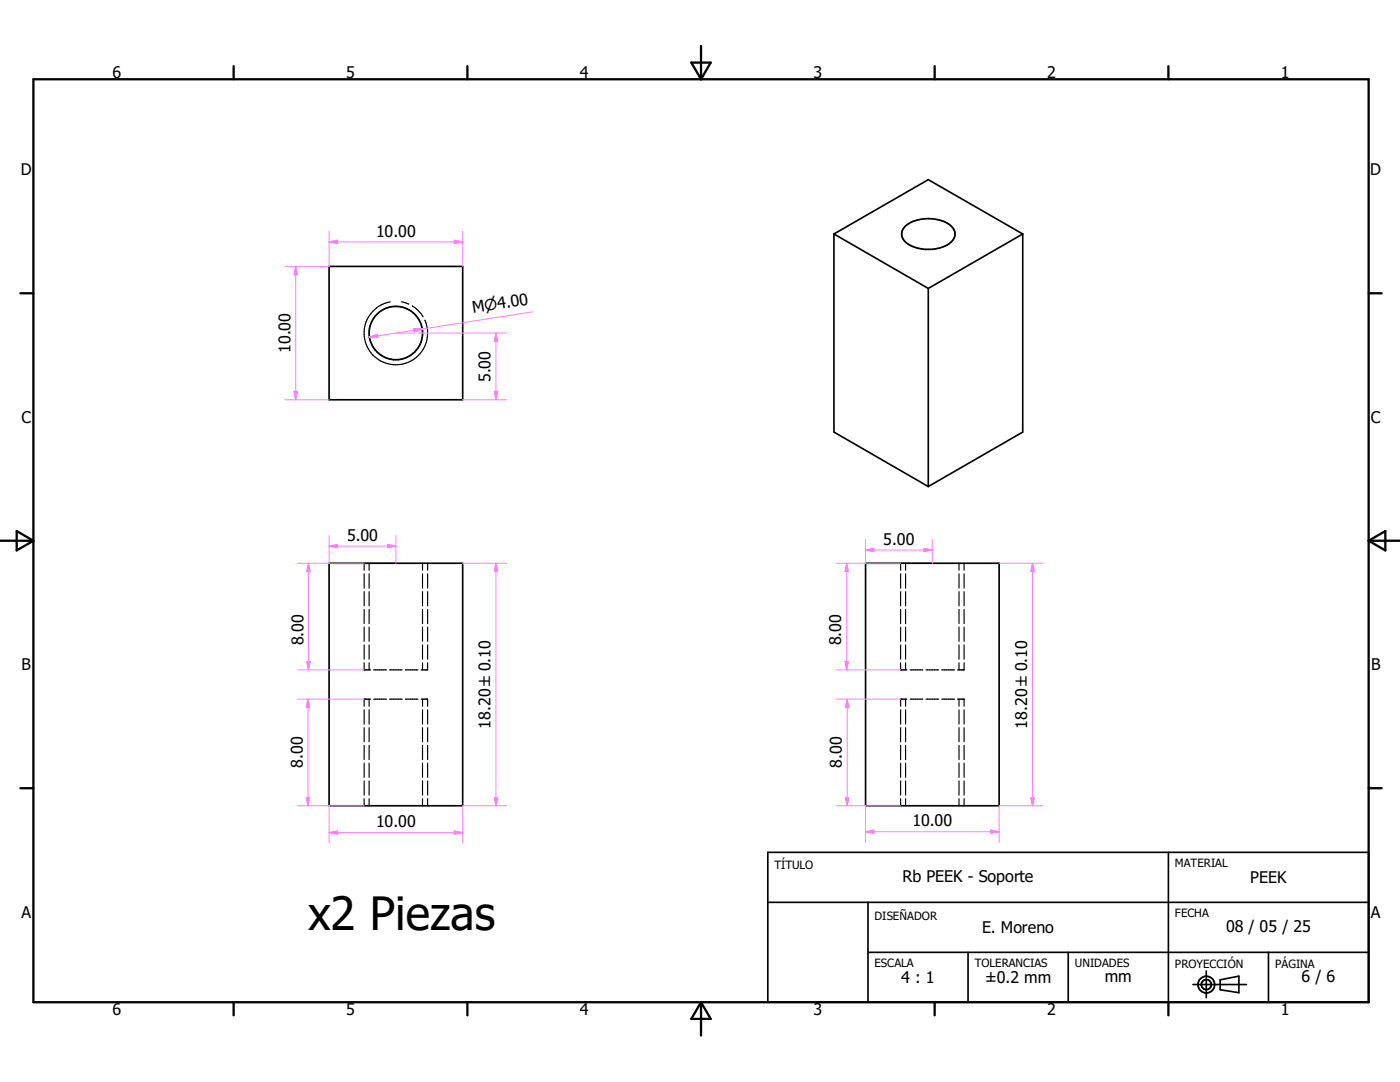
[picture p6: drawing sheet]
<svg xmlns="http://www.w3.org/2000/svg" width="279mm" height="216mm" viewBox="0 0 279 216" stroke-linecap="round" stroke-linejoin="round" font-family="sans-serif">
<g fill="none" stroke="#000" stroke-width=".33">
<path d="M65.7 53.2h26.6v26.6h-26.6zM166.4 46.7v39.5l18.9 10.9M166.4 46.7l18.9 10.9M166.4 46.7l18.9-10.9 18.8 10.9M180.7 45.2a7.6 7.6 0 0 1 9.2 0 2.12 2.12 0 0 1-.5 3.5 7.9 7.9 0 0 1-8.7-.5 2.01 2.01 0 0 1 0-3zM185.3 57.6v39.5M204.1 46.7v39.5l-18.8 10.9M204.1 46.7l-18.8 10.9M65.7 112.4h26.6v48.4h-26.6zM172.7 112.4h26.7v48.4h-26.7zM153.2 170.1h119.9v29.9h-119.9zM233.2 170.1v29.9"/>
<path d="M153.2 180.1h119.9M173.2 190h99.9M173.2 180.1v19.9M193.2 190v10M213.2 190v10M238.1 196.5h10.6M240.7 193.8v5.3M243.5 195.5l3.7-.7v3.3l-3.7-.6zM253.1 190v10"/>
<circle cx="79" cy="66.5" r="5.3"/>
<circle cx="240.7" cy="196.5" r="1.66"/>
<circle cx="240.8" cy="196.5" r=".99"/>
</g>
<g fill="none" stroke="#000" stroke-width=".23">
<path d="M77.9 60.2a6.3 6.3 0 0 0-5 7.9 6.3 6.3 0 0 0 8.2 4.3 6.3 6.3 0 0 0 3.7-8.5M80.1 60.2l1.5 .5M82.3 61a6.6 6.6 0 0 1 2.1 2.2M72.7 112.4v1.4M72.7 114.5v2.8M72.7 118.1v2.8M73.7 112.4v1.4M73.7 114.5v2.8M73.7 118.1v2.8M84.3 112.4v1.4M84.3 114.5v2.8M84.3 118.1v2.8"/>
<path d="M85.3 112.4v1.4M85.3 114.5v2.8M85.3 118.1v2.8M179.7 112.4v1.4M179.7 114.5v2.8M179.7 118.1v2.8M180.7 112.4v1.4M180.7 114.5v2.8M180.7 118.1v2.8M191.4 112.4v1.4M191.4 114.5v2.8M191.4 118.1v2.8"/>
<path d="M192.4 112.4v1.4M192.4 114.5v2.8M192.4 118.1v2.8M72.7 139.5h.1M72.7 133.7h.1M72.7 121.6v2.8M72.7 125.1v2.9M72.7 128.7v2.8M72.7 132.2v1.5M72.7 139.5v1.4M72.7 139.5h1.2M72.7 133.7h1.2"/>
<path d="M73.7 121.6v2.8M73.7 125.1v2.9M73.7 128.7v2.8M73.7 132.2v1.5M73.7 139.5v1.4M74.6 139.5h2.5M74.6 133.7h2.5M77.7 139.5h2.6M77.7 133.7h2.6M80.9 139.5h2.5M80.9 133.7h2.5M84.1 139.5h1.2v1.4"/>
<path d="M84.3 121.6v2.8M84.3 125.1v2.9M84.3 128.7v2.8M84.3 132.2v1.5M84.3 139.5v1.4M85.3 121.6v2.8M85.3 125.1v2.9M85.3 128.7v2.8M85.3 132.2v1.5h-1.2M179.7 139.5h.1M179.7 133.7h.1M179.7 139.5h1.3"/>
<path d="M179.7 133.7h1.3M179.7 121.6v2.8M179.7 125.1v2.9M179.7 128.7v2.8M179.7 132.2v1.5M179.7 139.5v1.4M180.7 121.6v2.8M180.7 125.1v2.9M180.7 128.7v2.8M180.7 132.2v1.5M180.7 139.5v1.4M181.6 139.5h2.6"/>
<path d="M181.6 133.7h2.6M184.8 139.5h2.5M184.8 133.7h2.5M188 139.5h2.5M188 133.7h2.5M191.1 139.5h1.3v1.4M191.4 121.6v2.8M191.4 125.1v2.9M191.4 128.7v2.8M191.4 132.2v1.5M191.4 139.5v1.4M192.4 132.2v1.5h-1.3"/>
<path d="M192.4 121.6v2.8M192.4 125.1v2.9M192.4 128.7v2.8M72.7 141.6v2.9M72.7 145.2v2.8M72.7 148.7v2.9M72.7 152.3v2.8M72.7 155.8v2.8M72.7 159.4v1.4M73.7 141.6v2.9M73.7 145.2v2.8M73.7 148.7v2.9"/>
<path d="M73.7 152.3v2.8M73.7 155.8v2.8M73.7 159.4v1.4M84.3 141.6v2.9M84.3 145.2v2.8M84.3 148.7v2.9M84.3 152.3v2.8M84.3 155.8v2.8M84.3 159.4v1.4M85.3 141.6v2.9M85.3 145.2v2.8M85.3 148.7v2.9"/>
<path d="M85.3 152.3v2.8M85.3 155.8v2.8M85.3 159.4v1.4M179.7 141.6v2.9M179.7 145.2v2.8M179.7 148.7v2.9M179.7 152.3v2.8M179.7 155.8v2.8M179.7 159.4v1.4M180.7 141.6v2.9M180.7 145.2v2.8M180.7 148.7v2.9"/>
<path d="M180.7 152.3v2.8M180.7 155.8v2.8M180.7 159.4v1.4M191.4 141.6v2.9M191.4 145.2v2.8M191.4 148.7v2.9M191.4 152.3v2.8M191.4 155.8v2.8M191.4 159.4v1.4M192.4 141.6v2.9M192.4 145.2v2.8M192.4 148.7v2.9"/>
<path d="M192.4 152.3v2.8M192.4 155.8v2.8M192.4 159.4v1.4"/>
</g>
<g fill="none" stroke="#000" stroke-width=".46">
<path d="M6.7 15.8h266.4v184.2h-266.4zM46.6 13.2v2.6M93.3 13.2v2.6M138 12.5h3.8l-1.9 3.3zM139.9 9.2v6.6M186.5 13.2v2.6M233.2 13.2v2.6M4.1 58.5h2.6M273.1 58.5h2.6M0 107.9h6.7M3.3 106l3.4 1.9-3.4 1.9zM273.1 107.9h6.3"/>
<path d="M273.1 107.9l3.4-1.9v3.8zM4.1 157.3h2.6M273.1 157.3h2.6M46.6 200v2.6M93.3 200v2.6M139.9 200v6.6M139.9 200l1.9 3.3h-3.8zM186.5 200v2.6M233.2 200v2.6"/>
</g>
<path d="M65.7 112.4h13.3M172.7 112.4h13.4" fill="none" stroke="#000" stroke-width=".2"/>
<g fill="none" stroke="#ff80ff" stroke-width=".2">
<path d="M59 53.2v26.6M59 53.2l.3 1.6h-.6zM65.7 46.1v7.1h-8.8M65.7 48.3h26.6M65.7 48.3l1.6-.4v.7zM90.7 47.9l1.6 .4-1.6 .3zM92.3 46.1v7.1M56.9 79.8h8.8M58.7 78.1h.6l-.3 1.7zM73.7 67.3l1.6-.6 .1 .7zM79 66.5h3.8M82.6 65.6l1.7 .1-1.6 .5z"/>
<path d="M83.3 66.5h17.8M92.3 79.8h8.8M98.6 78.1h.7l-.3 1.7zM99 66.5v13.3M99 66.5l.3 1.6h-.7zM106.3 62.2l-32.6 5.1M59.4 112.4h13.3M61.6 112.4l.3 1.6h-.7zM61.6 112.4v21.3M65.7 109l1.6-.4v.7zM65.7 106.9v5.5M65.7 109h13.3"/>
<path d="M77.3 108.6l1.7 .4-1.7 .3zM79 106.9v5.5M92.3 112.4h8.8M99 112.4l.3 1.6h-.7zM99 112.4v48.4M166.9 112.4h12.8M169 112.4l.3 1.6h-.7zM169 112.4v21.3M172.7 109.8l1.7-.4v.7zM172.7 107.6v4.8M172.7 109.8h13.4M184.4 109.4l1.7 .4-1.7 .3z"/>
<path d="M186.1 107.6v4.8M199.4 112.4h8.8M206.1 112.4v48.4M206.1 112.4l.3 1.6h-.7zM59.3 139.5h13.4M59.4 133.7h13.3M61.2 132h.7l-.3 1.7zM61.5 139.5v21.3M61.5 139.5l.3 1.7h-.7zM166.9 133.7h12.8M166.9 139.5h12.8M168.6 132h.7l-.3 1.7z"/>
<path d="M169.1 139.5l.3 1.7h-.7zM169.1 139.5v21.3M61.1 159.1h.7l-.3 1.7zM98.6 159.1h.7l-.3 1.7zM168.7 159.1h.7l-.3 1.7zM205.7 159.1h.7l-.3 1.7zM59.3 160.8h13.4M65.7 166.1l1.6-.3v.7zM65.7 160.8v7.4M65.7 166.1h26.6M90.7 165.8l1.6 .3-1.6 .4zM101.1 160.8h-8.8v7.4"/>
<path d="M166.9 160.8h12.8M172.7 166h26.7M172.7 166l1.7-.4v.7zM172.7 160.8v7.3M197.7 165.6l1.7 .4-1.7 .3zM208.2 160.8h-8.8v7.3"/>
</g>
<g fill="#ff80ff" stroke="#ff80ff" stroke-width=".2">
<path d="M59 53.2l.3 1.6h-.6z"/>
<path d="M58.7 78.1h.6l-.3 1.7z"/>
<path d="M65.7 48.3l1.6-.4v.7z"/>
<path d="M90.7 47.9l1.6 .4-1.6 .3z"/>
<path d="M205.7 159.1h.7l-.3 1.7z"/>
<path d="M206.1 112.4l.3 1.6h-.7z"/>
<path d="M172.7 166l1.7-.4v.7z"/>
<path d="M197.7 165.6l1.7 .4-1.7 .3z"/>
<path d="M99 112.4l.3 1.6h-.7z"/>
<path d="M98.6 159.1h.7l-.3 1.7z"/>
<path d="M65.7 166.1l1.6-.3v.7z"/>
<path d="M90.7 165.8l1.6 .3-1.6 .4z"/>
<path d="M61.6 112.4l.3 1.6h-.7z"/>
<path d="M61.2 132h.7l-.3 1.7z"/>
<path d="M169 112.4l.3 1.6h-.7z"/>
<path d="M168.6 132h.7l-.3 1.7z"/>
<path d="M82.6 65.6l1.7 .1-1.6 .5z"/>
<path d="M73.7 67.3l1.6-.6 .1 .7z"/>
<path d="M98.6 78.1h.7l-.3 1.7z"/>
<path d="M99 66.5l.3 1.6h-.7z"/>
<path d="M65.7 109l1.6-.4v.7z"/>
<path d="M77.3 108.6l1.7 .4-1.7 .3z"/>
<path d="M172.7 109.8l1.7-.4v.7z"/>
<path d="M184.4 109.4l1.7 .4-1.7 .3z"/>
<path d="M61.5 139.5l.3 1.7h-.7z"/>
<path d="M61.1 159.1h.7l-.3 1.7z"/>
<path d="M169.1 139.5l.3 1.7h-.7z"/>
<path d="M168.7 159.1h.7l-.3 1.7z"/>
</g>
<text font-size="9.1" x="61.5" y="185.6">x2 Piezas</text>
<g font-size="3.2">
<text x="22.5" y="15.6">6</text>
<text x="69.1" y="15.6">5</text>
<text x="115.7" y="15.6">4</text>
<text x="162.3" y="15.6">3</text>
<text x="209" y="15.6">2</text>
<text x="255.6" y="15.6">1</text>
<text x="4.1" y="35">D</text>
<text x="273.5" y="35">D</text>
<text x="75.1" y="47.2">10.00</text>
<text x="94.4" y="62.5" transform="rotate(-9 94.4 62.5)">Mn4.00</text>
<text x="58" y="70.4" transform="rotate(-90 58 70.4)">10.00</text>
<text x="97.9" y="76.2" transform="rotate(-90 97.9 76.2)">5.00</text>
<text x="4.3" y="84.4">C</text>
<text x="273.6" y="84.4">C</text>
<text x="69.3" y="107.9">5.00</text>
<text x="176.3" y="108.7">5.00</text>
<text x="60.5" y="128.8" transform="rotate(-90 60.5 128.8)">8.00</text>
<text x="167.9" y="128.8" transform="rotate(-90 167.9 128.8)">8.00</text>
<text x="4.3" y="133.7">B</text>
<text x="273.6" y="133.7">B</text>
<text x="97.9" y="145.4" transform="rotate(-90 97.9 145.4)">18.20 `0.10</text>
<text x="205" y="145.4" transform="rotate(-90 205 145.4)">18.20 `0.10</text>
<text x="60.4" y="153.2" transform="rotate(-90 60.4 153.2)">8.00</text>
<text x="168" y="153.2" transform="rotate(-90 168 153.2)">8.00</text>
<text x="75.1" y="165.1">10.00</text>
<text x="182.1" y="164.9">10.00</text>
<text x="180.1" y="175.9">Rb PEEK - Soporte</text>
<text x="249.5" y="176.2">PEEK</text>
<text x="4.3" y="183.1">A</text>
<text x="273.6" y="183.1">A</text>
<text x="196" y="186.1">E. Moreno</text>
<text x="244.7" y="186">08 / 05 / 25</text>
<text x="179.9" y="196.1">4 : 1</text>
<text x="196.6" y="196.1">±0.2 mm</text>
<text x="220.5" y="195.9">mm</text>
<text x="259.8" y="196">6 / 6</text>
<text x="22.5" y="202.6">6</text>
<text x="69.1" y="202.6">5</text>
<text x="115.7" y="202.6">4</text>
<text x="162.3" y="202.6">3</text>
<text x="209" y="202.6">2</text>
<text x="255.6" y="202.6">1</text>
</g>
<g font-size="2.3">
<text x="154.6" y="173.4">TÍTULO</text>
<text x="234.5" y="173.1">MATERIAL</text>
<text x="174.5" y="183.6">DISEÑADOR</text>
<text x="234.5" y="183">FECHA</text>
<text x="174.5" y="193">ESCALA</text>
<text x="194.5" y="193">TOLERANCIAS</text>
<text x="214.5" y="193">UNIDADES</text>
<text x="234.5" y="193.1">PROYECCIÓN</text>
<text x="254.5" y="193.1">PÁGINA</text>
</g>
</svg>
